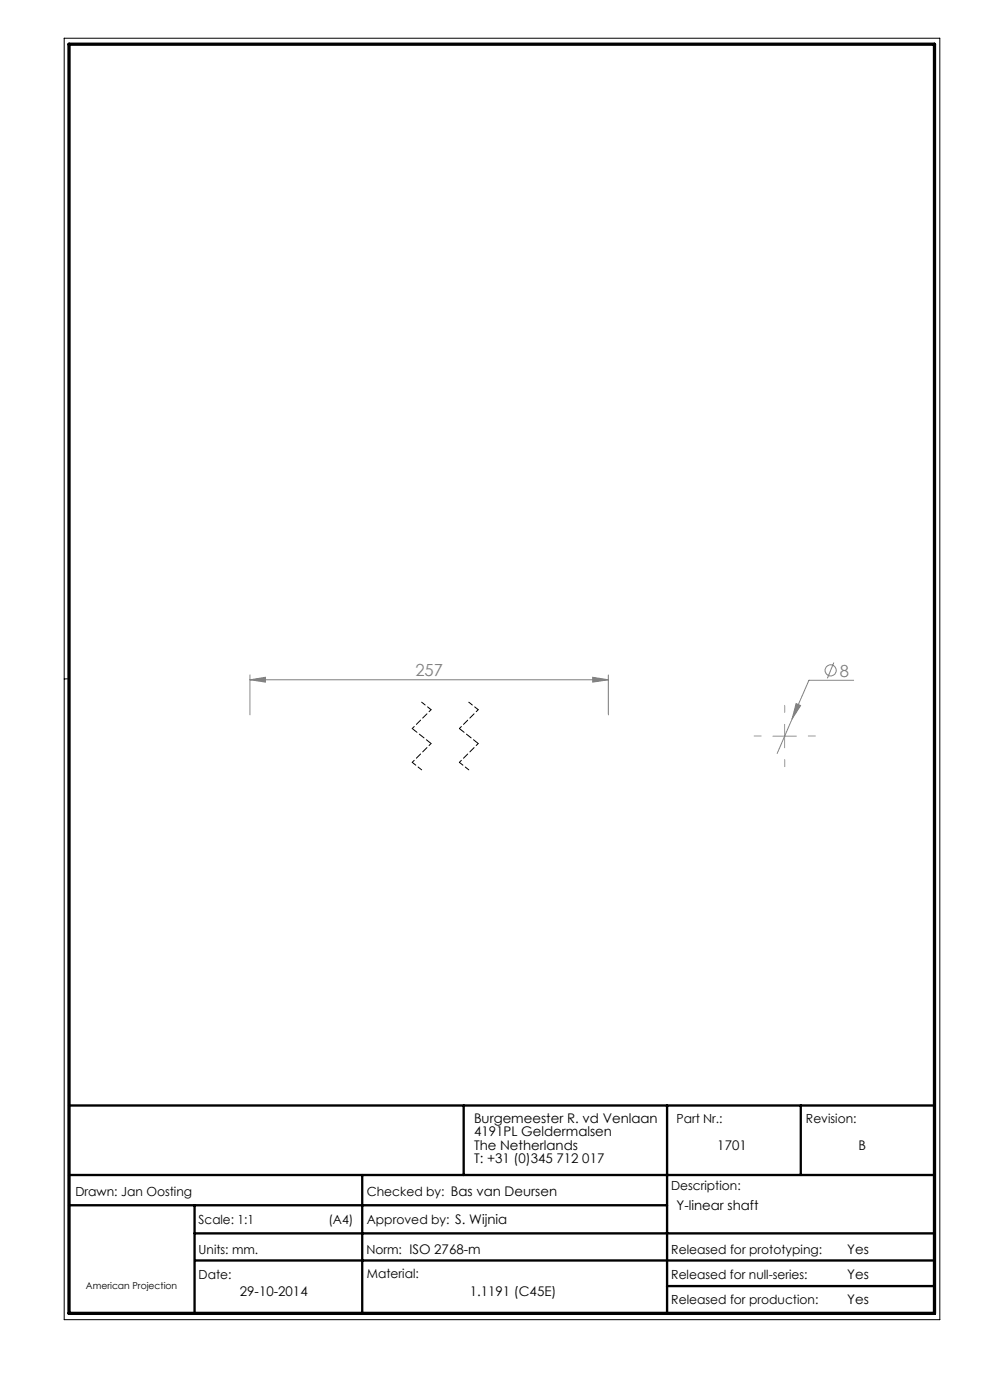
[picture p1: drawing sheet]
<svg xmlns="http://www.w3.org/2000/svg" width="210mm" height="297mm" viewBox="0 0 210 297" stroke-linecap="round" stroke-linejoin="round" font-family="sans-serif">
<path d="M13.6 8.1h185.8v271.9h-185.8zM14.6 144h-1" fill="none" stroke="#000" stroke-width=".21"/>
<path d="M14.6 234.5h183.6M98.4 234.5v14.8M141.5 234.5v44.1M169.9 234.5v14.8M14.6 249.3h183.6M14.6 255.7h126.9M41.3 255.7v22.9M76.8 249.3v29.3M41.3 261.7h156.9M41.4 267.4h156.8M141.5 272.8h56.7" fill="none" stroke="#000" stroke-width=".5"/>
<path d="M14.6 9.4h183.6v269.2h-183.6z" fill="none" stroke="#000" stroke-width=".7"/>
<g fill="none" stroke="#808080" stroke-width=".21">
<path d="M53 144.2l3.3-.5v1zM53 143.2v8.5M53 144.2h76M125.7 143.7l3.3 .5-3.3 .5zM129 143.2v8.5M168.9 149.3l.9 .4-1.8 2.8zM176.9 140.5l-1.4 3.4M181.1 144.3h-9.5l-6.7 15.5"/>
<circle cx="176.2" cy="142.2" r="1.17"/>
</g>
<path d="M89.4 149l2 1.6M99.4 149l2 1.6M87.4 161.7l2 1.6M97.4 161.7l2 1.6" fill="none" stroke="#000" stroke-width=".21" stroke-dasharray="1.3 .6" stroke-dashoffset=".3"/>
<path d="M91.4 150.6l-4 4M91.4 157.7l-4 4M101.4 150.6l-4 4M101.4 157.7l-4 4" fill="none" stroke="#000" stroke-width=".21" stroke-dasharray="1.3 .6" stroke-dashoffset=".7"/>
<path d="M87.4 154.6l4 3.1M97.4 154.6l4 3.1" fill="none" stroke="#000" stroke-width=".21" stroke-dasharray="1.3 .6"/>
<path d="M161.5 156.1h-1.5M166.5 151.1v-1.5M171.5 156.1h1.5M166.5 161.1v1.5" fill="none" stroke="#959595" stroke-width=".21" stroke-dasharray="15.2 1.3 1.3 1.3"/>
<path d="M163.9 156.2h5M166.4 153.7v4.9" fill="none" stroke="#959595" stroke-width=".21"/>
<g fill="#808080">
<path d="M168.9 149.3l.9 .4-1.8 2.8z"/>
<path d="M53 144.2l3.3-.5v1zM125.7 143.7l3.3 .5-3.3 .5z"/>
</g>
<g font-size="3.5" fill="#808080">
<text x="88.1" y="143.4">257</text>
<text x="178.2" y="143.5">8</text>
</g>
<g font-size="2.8">
<text x="100.5" y="238.2">Burgemeester R. vd Venlaan</text>
<text x="100.5" y="241.1">4191PL Geldermalsen</text>
<text x="100.5" y="243.9">The Netherlands</text>
<text x="152.2" y="243.9">1701</text>
<text x="182.1" y="243.9">B</text>
<text x="100.5" y="246.7">T: +31 (0)345 712 017</text>
<text x="143.5" y="256.7">Y-linear shaft</text>
<text x="179.7" y="266">Yes</text>
<text x="50.9" y="275">29-10-2014</text>
<text x="99.6" y="275">1.1191 (C45E)</text>
<text x="179.7" y="271.4">Yes</text>
<text x="179.7" y="276.6">Yes</text>
</g>
<g font-size="2.7">
<text x="143.5" y="238.2">Part Nr.:</text>
<text x="171" y="238.2">Revision:</text>
<text x="16" y="253.7">Drawn: Jan Oosting</text>
<text x="77.8" y="253.7">Checked by: Bas van Deursen</text>
<text x="142.4" y="252.5">Description:</text>
<text x="42.1" y="259.7">Scale: 1:1</text>
<text x="69.7" y="259.7">(A4)</text>
<text x="77.8" y="259.7">Approved by: S. Wijnia</text>
<text x="42.1" y="266">Units: mm.</text>
<text x="77.7" y="266">Norm: ISO 2768-m</text>
<text x="142.4" y="266">Released for prototyping:</text>
<text x="42.1" y="271.3">Date:</text>
<text x="77.8" y="271">Material:</text>
<text x="142.4" y="271.3">Released for null-series:</text>
<text x="142.4" y="276.6">Released for production:</text>
</g>
<text font-size="2" x="18.2" y="273.4">American Projection</text>
</svg>
